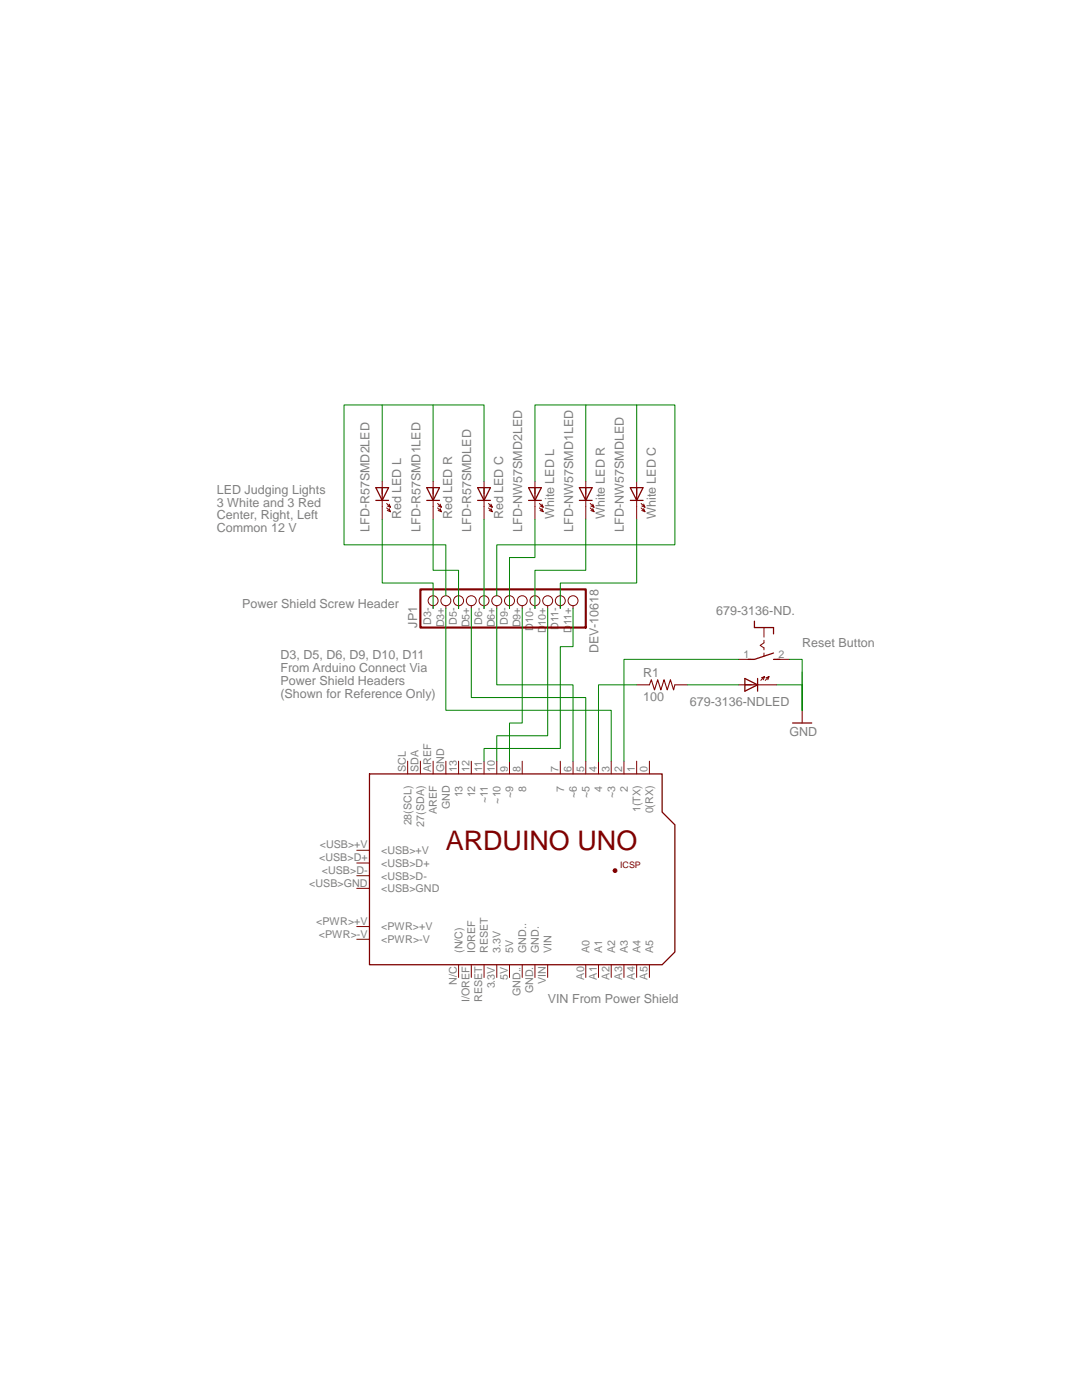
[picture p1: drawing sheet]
<?xml version="1.0" encoding="utf-8"?>
<!DOCTYPE eagle SYSTEM "eagle.dtd">
<eagle version="7.1.0">
<drawing>
<settings>
<setting alwaysvectorfont="no"/>
<setting verticaltext="up"/>
</settings>
<grid distance="0.1" unitdist="inch" unit="inch" style="lines" multiple="1" display="no" altdistance="0.01" altunitdist="inch" altunit="inch"/>
<schematic xreflabel="%F%N/%S.%C%R" xrefpart="/%S.%C%R">
<libraries>
<library name="E14_Arduino_published">
<symbols>
<symbol name="ARDUINO_UNO">
<pin name="28(SCL)" x="-22.86" y="20.32" length="short" rot="R270"/>
<pin name="27(SDA)" x="-20.32" y="20.32" length="short" rot="R270"/>
<pin name="AREF" x="-17.78" y="20.32" length="short" rot="R270"/>
<pin name="GND" x="-15.24" y="20.32" length="short" rot="R270"/>
<pin name="13" x="-12.7" y="20.32" length="short" rot="R270"/>
<pin name="12" x="-10.16" y="20.32" length="short" rot="R270"/>
<pin name="~11" x="-7.62" y="20.32" length="short" rot="R270"/>
<pin name="~10" x="-5.08" y="20.32" length="short" rot="R270"/>
<pin name="~9" x="-2.54" y="20.32" length="short" rot="R270"/>
<pin name="8" x="0" y="20.32" length="short" rot="R270"/>
<pin name="7" x="7.62" y="20.32" length="short" rot="R270"/>
<pin name="~6" x="10.16" y="20.32" length="short" rot="R270"/>
<pin name="~5" x="12.7" y="20.32" length="short" rot="R270"/>
<pin name="4" x="15.24" y="20.32" length="short" rot="R270"/>
<pin name="~3" x="17.78" y="20.32" length="short" rot="R270"/>
<pin name="2" x="20.32" y="20.32" length="short" rot="R270"/>
<pin name="1(TX)" x="22.86" y="20.32" length="short" rot="R270"/>
<pin name="0(RX)" x="25.4" y="20.32" length="short" rot="R270"/>
<pin name="A5" x="25.4" y="-22.86" length="short" rot="R90"/>
<pin name="A4" x="22.86" y="-22.86" length="short" rot="R90"/>
<pin name="A3" x="20.32" y="-22.86" length="short" rot="R90"/>
<pin name="A2" x="17.78" y="-22.86" length="short" rot="R90"/>
<pin name="A1" x="15.24" y="-22.86" length="short" rot="R90"/>
<pin name="A0" x="12.7" y="-22.86" length="short" rot="R90"/>
<pin name="VIN" x="5.08" y="-22.86" length="short" rot="R90"/>
<pin name="GND." x="2.54" y="-22.86" length="short" rot="R90"/>
<pin name="GND.." x="0" y="-22.86" length="short" rot="R90"/>
<pin name="5V" x="-2.54" y="-22.86" length="short" rot="R90"/>
<pin name="3.3V" x="-5.08" y="-22.86" length="short" rot="R90"/>
<pin name="RESET" x="-7.62" y="-22.86" length="short" rot="R90"/>
<pin name="IOREF" x="-10.16" y="-22.86" length="short" rot="R90"/>
<pin name="(N/C)" x="-12.7" y="-22.86" length="short" rot="R90"/>
<pin name="&lt;PWR&gt;-V" x="-33.02" y="-15.24" length="short"/>
<pin name="&lt;PWR&gt;+V" x="-33.02" y="-12.7" length="short"/>
<pin name="&lt;USB&gt;GND" x="-33.02" y="-5.08" length="short"/>
<pin name="&lt;USB&gt;D-" x="-33.02" y="-2.54" length="short"/>
<pin name="&lt;USB&gt;D+" x="-33.02" y="0" length="short"/>
<pin name="&lt;USB&gt;+V" x="-33.02" y="2.54" length="short"/>
<wire x1="-30.48" y1="17.78" x2="27.94" y2="17.78" width="0.254" layer="94"/>
<wire x1="27.94" y1="17.78" x2="27.94" y2="10.16" width="0.254" layer="94"/>
<wire x1="27.94" y1="10.16" x2="30.48" y2="7.62" width="0.254" layer="94"/>
<wire x1="30.48" y1="7.62" x2="30.48" y2="-17.78" width="0.254" layer="94"/>
<wire x1="30.48" y1="-17.78" x2="27.94" y2="-20.32" width="0.254" layer="94"/>
<wire x1="27.94" y1="-20.32" x2="-30.48" y2="-20.32" width="0.254" layer="94"/>
<wire x1="-30.48" y1="-20.32" x2="-30.48" y2="17.78" width="0.254" layer="94"/>
<text x="-15.24" y="2.54" size="3.81" layer="94">ARDUINO UNO</text>
<pin name="+5V" x="22.86" y="-2.54" visible="off" length="point"/>
<pin name="MOSI" x="22.86" y="-5.08" visible="off" length="point"/>
<pin name="GND_" x="22.86" y="-7.62" visible="off" length="point"/>
<pin name="RESET." x="20.32" y="-7.62" visible="off" length="point" rot="R180"/>
<pin name="SCK" x="20.32" y="-5.08" visible="off" length="point" rot="R180"/>
<pin name="MISO" x="20.32" y="-2.54" visible="off" length="point" rot="R180"/>
<text x="19.558" y="-1.016" size="1.27" layer="94">ICSP</text>
<circle x="18.542" y="-1.524" radius="0.254" width="0.254" layer="94"/>
</symbol>
</symbols>
<devicesets>
<deviceset name="ARDUINO_UNO" prefix="PCB">
<gates>
<gate name="G$1" symbol="ARDUINO_UNO" x="0" y="0"/>
</gates>
<devices>
<device name="" package="ARDUINO_UNO">
<connects>
<connect gate="G$1" pin="(N/C)" pad="N/C"/>
<connect gate="G$1" pin="+5V" pad="+5V"/>
<connect gate="G$1" pin="0(RX)" pad="0"/>
<connect gate="G$1" pin="1(TX)" pad="1"/>
<connect gate="G$1" pin="12" pad="12"/>
<connect gate="G$1" pin="13" pad="13"/>
<connect gate="G$1" pin="2" pad="2"/>
<connect gate="G$1" pin="27(SDA)" pad="SDA"/>
<connect gate="G$1" pin="28(SCL)" pad="SCL"/>
<connect gate="G$1" pin="3.3V" pad="3.3V"/>
<connect gate="G$1" pin="4" pad="4"/>
<connect gate="G$1" pin="5V" pad="5V"/>
<connect gate="G$1" pin="7" pad="7"/>
<connect gate="G$1" pin="8" pad="8"/>
<connect gate="G$1" pin="&lt;PWR&gt;+V" pad="&lt;PWR&gt;+V"/>
<connect gate="G$1" pin="&lt;PWR&gt;-V" pad="&lt;PWR&gt;-V"/>
<connect gate="G$1" pin="&lt;USB&gt;+V" pad="&lt;USB&gt;+V"/>
<connect gate="G$1" pin="&lt;USB&gt;D+" pad="&lt;USB&gt;D+"/>
<connect gate="G$1" pin="&lt;USB&gt;D-" pad="&lt;USB&gt;D-"/>
<connect gate="G$1" pin="&lt;USB&gt;GND" pad="&lt;USB&gt;GND"/>
<connect gate="G$1" pin="A0" pad="A0"/>
<connect gate="G$1" pin="A1" pad="A1"/>
<connect gate="G$1" pin="A2" pad="A2"/>
<connect gate="G$1" pin="A3" pad="A3"/>
<connect gate="G$1" pin="A4" pad="A4"/>
<connect gate="G$1" pin="A5" pad="A5"/>
<connect gate="G$1" pin="AREF" pad="AREF"/>
<connect gate="G$1" pin="GND" pad="GND"/>
<connect gate="G$1" pin="GND." pad="GND."/>
<connect gate="G$1" pin="GND.." pad="GND.."/>
<connect gate="G$1" pin="GND_" pad="GND_"/>
<connect gate="G$1" pin="IOREF" pad="I/OREF"/>
<connect gate="G$1" pin="MISO" pad="MISO"/>
<connect gate="G$1" pin="MOSI" pad="MOSI"/>
<connect gate="G$1" pin="RESET" pad="RESET"/>
<connect gate="G$1" pin="RESET." pad="RESET."/>
<connect gate="G$1" pin="SCK" pad="SCK"/>
<connect gate="G$1" pin="VIN" pad="VIN"/>
<connect gate="G$1" pin="~10" pad="10"/>
<connect gate="G$1" pin="~11" pad="11"/>
<connect gate="G$1" pin="~3" pad="3"/>
<connect gate="G$1" pin="~5" pad="5"/>
<connect gate="G$1" pin="~6" pad="6"/>
<connect gate="G$1" pin="~9" pad="9"/>
</connects>
<technologies>
<technology name=""/>
</technologies>
</device>
</devices>
</deviceset>
</devicesets>
</library>
<library name="supply1">
<symbols>
<symbol name="GND">
<wire x1="-1.905" y1="0" x2="1.905" y2="0" width="0.254" layer="94"/>
<text x="-2.54" y="-2.54" size="1.778" layer="96">&gt;VALUE</text>
<pin name="GND" x="0" y="2.54" visible="off" length="short" direction="sup" rot="R270"/>
</symbol>
</symbols>
<devicesets>
<deviceset name="GND" prefix="GND">
<gates>
<gate name="1" symbol="GND" x="0" y="0"/>
</gates>
<devices>
<device name="">
<technologies>
<technology name=""/>
</technologies>
</device>
</devices>
</deviceset>
</devicesets>
</library>
<library name="switch">
<symbols>
<symbol name="LED">
<wire x1="1.27" y1="1.27" x2="0" y2="-1.27" width="0.254" layer="94"/>
<wire x1="0" y1="-1.27" x2="0" y2="-2.54" width="0.1524" layer="94"/>
<wire x1="0" y1="-1.27" x2="-1.27" y2="1.27" width="0.254" layer="94"/>
<wire x1="1.27" y1="-1.27" x2="0" y2="-1.27" width="0.254" layer="94"/>
<wire x1="0" y1="-1.27" x2="-1.27" y2="-1.27" width="0.254" layer="94"/>
<wire x1="0.889" y1="-1.905" x2="1.651" y2="-2.667" width="0.1524" layer="94"/>
<wire x1="1.651" y1="-2.667" x2="1.397" y2="-2.032" width="0.1524" layer="94"/>
<wire x1="1.651" y1="-2.667" x2="1.016" y2="-2.413" width="0.1524" layer="94"/>
<wire x1="0.889" y1="-2.794" x2="1.651" y2="-3.556" width="0.1524" layer="94"/>
<wire x1="1.651" y1="-3.556" x2="1.397" y2="-2.921" width="0.1524" layer="94"/>
<wire x1="1.651" y1="-3.556" x2="1.016" y2="-3.302" width="0.1524" layer="94"/>
<wire x1="1.27" y1="1.27" x2="0" y2="1.27" width="0.254" layer="94"/>
<wire x1="0" y1="1.27" x2="-1.27" y2="1.27" width="0.254" layer="94"/>
<wire x1="0" y1="1.27" x2="0" y2="-1.27" width="0.254" layer="94"/>
<text x="-2.54" y="-5.08" size="1.778" layer="95" rot="R90">&gt;NAME</text>
<text x="3.81" y="-5.08" size="1.778" layer="96" rot="R90">&gt;VALUE</text>
<pin name="K" x="0" y="-5.08" visible="off" length="short" direction="pas" rot="R90"/>
<pin name="A" x="0" y="2.54" visible="off" length="short" direction="pas" rot="R270"/>
</symbol>
<symbol name="DS">
<wire x1="-3.81" y1="1.905" x2="-2.54" y2="1.905" width="0.254" layer="94"/>
<wire x1="-3.81" y1="1.905" x2="-3.81" y2="0" width="0.254" layer="94"/>
<wire x1="-3.81" y1="-1.905" x2="-5.08" y2="-1.905" width="0.254" layer="94"/>
<wire x1="-3.81" y1="0" x2="-1.905" y2="0" width="0.1524" layer="94"/>
<wire x1="-3.81" y1="0" x2="-3.81" y2="-1.905" width="0.254" layer="94"/>
<wire x1="-1.27" y1="0" x2="-0.762" y2="0" width="0.1524" layer="94"/>
<wire x1="0.254" y1="0" x2="0.635" y2="0" width="0.1524" layer="94"/>
<wire x1="2.54" y1="-3.175" x2="2.54" y2="-1.905" width="0.254" layer="94"/>
<wire x1="2.54" y1="-1.905" x2="1.905" y2="0" width="0.254" layer="94"/>
<wire x1="1.905" y1="0" x2="1.27" y2="1.905" width="0.254" layer="94"/>
<wire x1="2.54" y1="1.905" x2="2.54" y2="3.175" width="0.254" layer="94"/>
<wire x1="1.27" y1="0" x2="1.905" y2="0" width="0.1524" layer="94"/>
<wire x1="-0.762" y1="0" x2="-0.254" y2="-0.762" width="0.1524" layer="94"/>
<wire x1="-0.254" y1="-0.762" x2="0.254" y2="0" width="0.1524" layer="94"/>
<text x="-3.81" y="3.175" size="1.778" layer="95" rot="R90">&gt;NAME</text>
<text x="-1.27" y="3.175" size="1.778" layer="96" rot="R90">&gt;VALUE</text>
<pin name="P" x="2.54" y="-5.08" visible="pad" length="short" direction="pas" swaplevel="1" rot="R90"/>
<pin name="S" x="2.54" y="5.08" visible="pad" length="short" direction="pas" swaplevel="1" rot="R270"/>
</symbol>
</symbols>
<devicesets>
<deviceset name="MARQ6425" prefix="S" uservalue="yes">
<gates>
<gate name="LED" symbol="LED" x="12.7" y="0" addlevel="always"/>
<gate name="." symbol="DS" x="0" y="0"/>
</gates>
<devices>
<device name="" package="MARQ6425">
<connects>
<connect gate="." pin="P" pad="1"/>
<connect gate="." pin="S" pad="2"/>
<connect gate="LED" pin="A" pad="A"/>
<connect gate="LED" pin="K" pad="K"/>
</connects>
<technologies>
<technology name=""/>
</technologies>
</device>
</devices>
</deviceset>
</devicesets>
</library>
<library name="adafruit">
<symbols>
<symbol name="PINHD12">
<wire x1="-6.35" y1="-17.78" x2="1.27" y2="-17.78" width="0.4064" layer="94"/>
<wire x1="1.27" y1="-17.78" x2="1.27" y2="15.24" width="0.4064" layer="94"/>
<wire x1="1.27" y1="15.24" x2="-6.35" y2="15.24" width="0.4064" layer="94"/>
<wire x1="-6.35" y1="15.24" x2="-6.35" y2="-17.78" width="0.4064" layer="94"/>
<text x="-6.35" y="15.875" size="1.778" layer="95">&gt;NAME</text>
<text x="-6.35" y="-20.32" size="1.778" layer="96">&gt;VALUE</text>
<pin name="D3-" x="-2.54" y="12.7" visible="pad" length="short" direction="pas" function="dot"/>
<pin name="D3+" x="-2.54" y="10.16" visible="pad" length="short" direction="pas" function="dot"/>
<pin name="D5-" x="-2.54" y="7.62" visible="pad" length="short" direction="pas" function="dot"/>
<pin name="D5+" x="-2.54" y="5.08" visible="pad" length="short" direction="pas" function="dot"/>
<pin name="D6-" x="-2.54" y="2.54" visible="pad" length="short" direction="pas" function="dot"/>
<pin name="D6+" x="-2.54" y="0" visible="pad" length="short" direction="pas" function="dot"/>
<pin name="D9-" x="-2.54" y="-2.54" visible="pad" length="short" direction="pas" function="dot"/>
<pin name="D9+" x="-2.54" y="-5.08" visible="pad" length="short" direction="pas" function="dot"/>
<pin name="D10-" x="-2.54" y="-7.62" visible="pad" length="short" direction="pas" function="dot"/>
<pin name="D10+" x="-2.54" y="-10.16" visible="pad" length="short" direction="pas" function="dot"/>
<pin name="D11-" x="-2.54" y="-12.7" visible="pad" length="short" direction="pas" function="dot"/>
<pin name="D11+" x="-2.54" y="-15.24" visible="pad" length="short" direction="pas" function="dot"/>
</symbol>
</symbols>
<devicesets>
<deviceset name="PINHD-1X12" prefix="JP" uservalue="yes">
<gates>
<gate name="G$1" symbol="PINHD12" x="0" y="0"/>
</gates>
<devices>
<device name="" package="1X12">
<connects>
<connect gate="G$1" pin="D10+" pad="D10+"/>
<connect gate="G$1" pin="D10-" pad="D10-"/>
<connect gate="G$1" pin="D11+" pad="D11+"/>
<connect gate="G$1" pin="D11-" pad="D11-"/>
<connect gate="G$1" pin="D3+" pad="D3+"/>
<connect gate="G$1" pin="D3-" pad="D3-"/>
<connect gate="G$1" pin="D5+" pad="D5+"/>
<connect gate="G$1" pin="D5-" pad="D5-"/>
<connect gate="G$1" pin="D6+" pad="D6+"/>
<connect gate="G$1" pin="D6-" pad="D6-"/>
<connect gate="G$1" pin="D9+" pad="D9+"/>
<connect gate="G$1" pin="D9-" pad="D9-"/>
</connects>
<technologies>
<technology name=""/>
</technologies>
</device>
<device name="-CB" package="1X12-CB">
<connects>
<connect gate="G$1" pin="D10+" pad="10"/>
<connect gate="G$1" pin="D10-" pad="9"/>
<connect gate="G$1" pin="D11+" pad="12"/>
<connect gate="G$1" pin="D11-" pad="11"/>
<connect gate="G$1" pin="D3+" pad="2"/>
<connect gate="G$1" pin="D3-" pad="1"/>
<connect gate="G$1" pin="D5+" pad="4"/>
<connect gate="G$1" pin="D5-" pad="3"/>
<connect gate="G$1" pin="D6+" pad="6"/>
<connect gate="G$1" pin="D6-" pad="5"/>
<connect gate="G$1" pin="D9+" pad="8"/>
<connect gate="G$1" pin="D9-" pad="7"/>
</connects>
<technologies>
<technology name=""/>
</technologies>
</device>
</devices>
</deviceset>
</devicesets>
</library>
<library name="resistor">
<symbols>
<symbol name="R-US">
<wire x1="-2.54" y1="0" x2="-2.159" y2="1.016" width="0.2032" layer="94"/>
<wire x1="-2.159" y1="1.016" x2="-1.524" y2="-1.016" width="0.2032" layer="94"/>
<wire x1="-1.524" y1="-1.016" x2="-0.889" y2="1.016" width="0.2032" layer="94"/>
<wire x1="-0.889" y1="1.016" x2="-0.254" y2="-1.016" width="0.2032" layer="94"/>
<wire x1="-0.254" y1="-1.016" x2="0.381" y2="1.016" width="0.2032" layer="94"/>
<wire x1="0.381" y1="1.016" x2="1.016" y2="-1.016" width="0.2032" layer="94"/>
<wire x1="1.016" y1="-1.016" x2="1.651" y2="1.016" width="0.2032" layer="94"/>
<wire x1="1.651" y1="1.016" x2="2.286" y2="-1.016" width="0.2032" layer="94"/>
<wire x1="2.286" y1="-1.016" x2="2.54" y2="0" width="0.2032" layer="94"/>
<text x="-3.81" y="1.4986" size="1.778" layer="95">&gt;NAME</text>
<text x="-3.81" y="-3.302" size="1.778" layer="96">&gt;VALUE</text>
<pin name="2" x="5.08" y="0" visible="off" length="short" direction="pas" swaplevel="1" rot="R180"/>
<pin name="1" x="-5.08" y="0" visible="off" length="short" direction="pas" swaplevel="1"/>
</symbol>
</symbols>
<devicesets>
<deviceset name="R-US_" prefix="R" uservalue="yes">
<gates>
<gate name="G$1" symbol="R-US" x="0" y="0"/>
</gates>
<devices>
<device name="R0402" package="R0402">
<connects>
<connect gate="G$1" pin="1" pad="1"/>
<connect gate="G$1" pin="2" pad="2"/>
</connects>
<technologies>
<technology name=""/>
</technologies>
</device>
<device name="R0603" package="R0603">
<connects>
<connect gate="G$1" pin="1" pad="1"/>
<connect gate="G$1" pin="2" pad="2"/>
</connects>
<technologies>
<technology name=""/>
</technologies>
</device>
<device name="R0805" package="R0805">
<connects>
<connect gate="G$1" pin="1" pad="1"/>
<connect gate="G$1" pin="2" pad="2"/>
</connects>
<technologies>
<technology name=""/>
</technologies>
</device>
<device name="R0805W" package="R0805W">
<connects>
<connect gate="G$1" pin="1" pad="1"/>
<connect gate="G$1" pin="2" pad="2"/>
</connects>
<technologies>
<technology name=""/>
</technologies>
</device>
<device name="R1005" package="R1005">
<connects>
<connect gate="G$1" pin="1" pad="1"/>
<connect gate="G$1" pin="2" pad="2"/>
</connects>
<technologies>
<technology name=""/>
</technologies>
</device>
<device name="R1206" package="R1206">
<connects>
<connect gate="G$1" pin="1" pad="1"/>
<connect gate="G$1" pin="2" pad="2"/>
</connects>
<technologies>
<technology name=""/>
</technologies>
</device>
<device name="R1206W" package="R1206W">
<connects>
<connect gate="G$1" pin="1" pad="1"/>
<connect gate="G$1" pin="2" pad="2"/>
</connects>
<technologies>
<technology name=""/>
</technologies>
</device>
<device name="R1210" package="R1210">
<connects>
<connect gate="G$1" pin="1" pad="1"/>
<connect gate="G$1" pin="2" pad="2"/>
</connects>
<technologies>
<technology name=""/>
</technologies>
</device>
<device name="R1210W" package="R1210W">
<connects>
<connect gate="G$1" pin="1" pad="1"/>
<connect gate="G$1" pin="2" pad="2"/>
</connects>
<technologies>
<technology name=""/>
</technologies>
</device>
<device name="R2010" package="R2010">
<connects>
<connect gate="G$1" pin="1" pad="1"/>
<connect gate="G$1" pin="2" pad="2"/>
</connects>
<technologies>
<technology name=""/>
</technologies>
</device>
<device name="R2010W" package="R2010W">
<connects>
<connect gate="G$1" pin="1" pad="1"/>
<connect gate="G$1" pin="2" pad="2"/>
</connects>
<technologies>
<technology name=""/>
</technologies>
</device>
<device name="R2012" package="R2012">
<connects>
<connect gate="G$1" pin="1" pad="1"/>
<connect gate="G$1" pin="2" pad="2"/>
</connects>
<technologies>
<technology name=""/>
</technologies>
</device>
<device name="R2012W" package="R2012W">
<connects>
<connect gate="G$1" pin="1" pad="1"/>
<connect gate="G$1" pin="2" pad="2"/>
</connects>
<technologies>
<technology name=""/>
</technologies>
</device>
<device name="R2512" package="R2512">
<connects>
<connect gate="G$1" pin="1" pad="1"/>
<connect gate="G$1" pin="2" pad="2"/>
</connects>
<technologies>
<technology name=""/>
</technologies>
</device>
<device name="R2512W" package="R2512W">
<connects>
<connect gate="G$1" pin="1" pad="1"/>
<connect gate="G$1" pin="2" pad="2"/>
</connects>
<technologies>
<technology name=""/>
</technologies>
</device>
<device name="R3216" package="R3216">
<connects>
<connect gate="G$1" pin="1" pad="1"/>
<connect gate="G$1" pin="2" pad="2"/>
</connects>
<technologies>
<technology name=""/>
</technologies>
</device>
<device name="R3216W" package="R3216W">
<connects>
<connect gate="G$1" pin="1" pad="1"/>
<connect gate="G$1" pin="2" pad="2"/>
</connects>
<technologies>
<technology name=""/>
</technologies>
</device>
<device name="R3225" package="R3225">
<connects>
<connect gate="G$1" pin="1" pad="1"/>
<connect gate="G$1" pin="2" pad="2"/>
</connects>
<technologies>
<technology name=""/>
</technologies>
</device>
<device name="R3225W" package="R3225W">
<connects>
<connect gate="G$1" pin="1" pad="1"/>
<connect gate="G$1" pin="2" pad="2"/>
</connects>
<technologies>
<technology name=""/>
</technologies>
</device>
<device name="R5025" package="R5025">
<connects>
<connect gate="G$1" pin="1" pad="1"/>
<connect gate="G$1" pin="2" pad="2"/>
</connects>
<technologies>
<technology name=""/>
</technologies>
</device>
<device name="R5025W" package="R5025W">
<connects>
<connect gate="G$1" pin="1" pad="1"/>
<connect gate="G$1" pin="2" pad="2"/>
</connects>
<technologies>
<technology name=""/>
</technologies>
</device>
<device name="R6332" package="R6332">
<connects>
<connect gate="G$1" pin="1" pad="1"/>
<connect gate="G$1" pin="2" pad="2"/>
</connects>
<technologies>
<technology name=""/>
</technologies>
</device>
<device name="R6332W" package="R6332W">
<connects>
<connect gate="G$1" pin="1" pad="1"/>
<connect gate="G$1" pin="2" pad="2"/>
</connects>
<technologies>
<technology name=""/>
</technologies>
</device>
<device name="M0805" package="M0805">
<connects>
<connect gate="G$1" pin="1" pad="1"/>
<connect gate="G$1" pin="2" pad="2"/>
</connects>
<technologies>
<technology name=""/>
</technologies>
</device>
<device name="M1206" package="M1206">
<connects>
<connect gate="G$1" pin="1" pad="1"/>
<connect gate="G$1" pin="2" pad="2"/>
</connects>
<technologies>
<technology name=""/>
</technologies>
</device>
<device name="M1406" package="M1406">
<connects>
<connect gate="G$1" pin="1" pad="1"/>
<connect gate="G$1" pin="2" pad="2"/>
</connects>
<technologies>
<technology name=""/>
</technologies>
</device>
<device name="M2012" package="M2012">
<connects>
<connect gate="G$1" pin="1" pad="1"/>
<connect gate="G$1" pin="2" pad="2"/>
</connects>
<technologies>
<technology name=""/>
</technologies>
</device>
<device name="M2309" package="M2309">
<connects>
<connect gate="G$1" pin="1" pad="1"/>
<connect gate="G$1" pin="2" pad="2"/>
</connects>
<technologies>
<technology name=""/>
</technologies>
</device>
<device name="M3216" package="M3216">
<connects>
<connect gate="G$1" pin="1" pad="1"/>
<connect gate="G$1" pin="2" pad="2"/>
</connects>
<technologies>
<technology name=""/>
</technologies>
</device>
<device name="M3516" package="M3516">
<connects>
<connect gate="G$1" pin="1" pad="1"/>
<connect gate="G$1" pin="2" pad="2"/>
</connects>
<technologies>
<technology name=""/>
</technologies>
</device>
<device name="M5923" package="M5923">
<connects>
<connect gate="G$1" pin="1" pad="1"/>
<connect gate="G$1" pin="2" pad="2"/>
</connects>
<technologies>
<technology name=""/>
</technologies>
</device>
<device name="0204/5" package="0204/5">
<connects>
<connect gate="G$1" pin="1" pad="1"/>
<connect gate="G$1" pin="2" pad="2"/>
</connects>
<technologies>
<technology name=""/>
</technologies>
</device>
<device name="0204/7" package="0204/7">
<connects>
<connect gate="G$1" pin="1" pad="1"/>
<connect gate="G$1" pin="2" pad="2"/>
</connects>
<technologies>
<technology name=""/>
</technologies>
</device>
<device name="0207/10" package="0207/10">
<connects>
<connect gate="G$1" pin="1" pad="1"/>
<connect gate="G$1" pin="2" pad="2"/>
</connects>
<technologies>
<technology name=""/>
</technologies>
</device>
<device name="0207/12" package="0207/12">
<connects>
<connect gate="G$1" pin="1" pad="1"/>
<connect gate="G$1" pin="2" pad="2"/>
</connects>
<technologies>
<technology name=""/>
</technologies>
</device>
<device name="0207/15" package="0207/15">
<connects>
<connect gate="G$1" pin="1" pad="1"/>
<connect gate="G$1" pin="2" pad="2"/>
</connects>
<technologies>
<technology name=""/>
</technologies>
</device>
<device name="0207/2V" package="0207/2V">
<connects>
<connect gate="G$1" pin="1" pad="1"/>
<connect gate="G$1" pin="2" pad="2"/>
</connects>
<technologies>
<technology name=""/>
</technologies>
</device>
<device name="0207/5V" package="0207/5V">
<connects>
<connect gate="G$1" pin="1" pad="1"/>
<connect gate="G$1" pin="2" pad="2"/>
</connects>
<technologies>
<technology name=""/>
</technologies>
</device>
<device name="0207/7" package="0207/7">
<connects>
<connect gate="G$1" pin="1" pad="1"/>
<connect gate="G$1" pin="2" pad="2"/>
</connects>
<technologies>
<technology name=""/>
</technologies>
</device>
<device name="0309/10" package="0309/10">
<connects>
<connect gate="G$1" pin="1" pad="1"/>
<connect gate="G$1" pin="2" pad="2"/>
</connects>
<technologies>
<technology name=""/>
</technologies>
</device>
<device name="0309/12" package="0309/12">
<connects>
<connect gate="G$1" pin="1" pad="1"/>
<connect gate="G$1" pin="2" pad="2"/>
</connects>
<technologies>
<technology name=""/>
</technologies>
</device>
<device name="0411/12" package="0411/12">
<connects>
<connect gate="G$1" pin="1" pad="1"/>
<connect gate="G$1" pin="2" pad="2"/>
</connects>
<technologies>
<technology name=""/>
</technologies>
</device>
<device name="0411/15" package="0411/15">
<connects>
<connect gate="G$1" pin="1" pad="1"/>
<connect gate="G$1" pin="2" pad="2"/>
</connects>
<technologies>
<technology name=""/>
</technologies>
</device>
<device name="0411/3V" package="0411V">
<connects>
<connect gate="G$1" pin="1" pad="1"/>
<connect gate="G$1" pin="2" pad="2"/>
</connects>
<technologies>
<technology name=""/>
</technologies>
</device>
<device name="0414/15" package="0414/15">
<connects>
<connect gate="G$1" pin="1" pad="1"/>
<connect gate="G$1" pin="2" pad="2"/>
</connects>
<technologies>
<technology name=""/>
</technologies>
</device>
<device name="0414/5V" package="0414V">
<connects>
<connect gate="G$1" pin="1" pad="1"/>
<connect gate="G$1" pin="2" pad="2"/>
</connects>
<technologies>
<technology name=""/>
</technologies>
</device>
<device name="0617/17" package="0617/17">
<connects>
<connect gate="G$1" pin="1" pad="1"/>
<connect gate="G$1" pin="2" pad="2"/>
</connects>
<technologies>
<technology name=""/>
</technologies>
</device>
<device name="0617/22" package="0617/22">
<connects>
<connect gate="G$1" pin="1" pad="1"/>
<connect gate="G$1" pin="2" pad="2"/>
</connects>
<technologies>
<technology name=""/>
</technologies>
</device>
<device name="0617/5V" package="0617V">
<connects>
<connect gate="G$1" pin="1" pad="1"/>
<connect gate="G$1" pin="2" pad="2"/>
</connects>
<technologies>
<technology name=""/>
</technologies>
</device>
<device name="0922/22" package="0922/22">
<connects>
<connect gate="G$1" pin="1" pad="1"/>
<connect gate="G$1" pin="2" pad="2"/>
</connects>
<technologies>
<technology name=""/>
</technologies>
</device>
<device name="0613/5V" package="P0613V">
<connects>
<connect gate="G$1" pin="1" pad="1"/>
<connect gate="G$1" pin="2" pad="2"/>
</connects>
<technologies>
<technology name=""/>
</technologies>
</device>
<device name="0613/15" package="P0613/15">
<connects>
<connect gate="G$1" pin="1" pad="1"/>
<connect gate="G$1" pin="2" pad="2"/>
</connects>
<technologies>
<technology name=""/>
</technologies>
</device>
<device name="0817/22" package="P0817/22">
<connects>
<connect gate="G$1" pin="1" pad="1"/>
<connect gate="G$1" pin="2" pad="2"/>
</connects>
<technologies>
<technology name=""/>
</technologies>
</device>
<device name="0817/7V" package="P0817V">
<connects>
<connect gate="G$1" pin="1" pad="1"/>
<connect gate="G$1" pin="2" pad="2"/>
</connects>
<technologies>
<technology name=""/>
</technologies>
</device>
<device name="V234/12" package="V234/12">
<connects>
<connect gate="G$1" pin="1" pad="1"/>
<connect gate="G$1" pin="2" pad="2"/>
</connects>
<technologies>
<technology name=""/>
</technologies>
</device>
<device name="V235/17" package="V235/17">
<connects>
<connect gate="G$1" pin="1" pad="1"/>
<connect gate="G$1" pin="2" pad="2"/>
</connects>
<technologies>
<technology name=""/>
</technologies>
</device>
<device name="V526-0" package="V526-0">
<connects>
<connect gate="G$1" pin="1" pad="1"/>
<connect gate="G$1" pin="2" pad="2"/>
</connects>
<technologies>
<technology name=""/>
</technologies>
</device>
<device name="MELF0102AX" package="MINI_MELF-0102AX">
<connects>
<connect gate="G$1" pin="1" pad="1"/>
<connect gate="G$1" pin="2" pad="2"/>
</connects>
<technologies>
<technology name=""/>
</technologies>
</device>
<device name="0922V" package="0922V">
<connects>
<connect gate="G$1" pin="1" pad="1"/>
<connect gate="G$1" pin="2" pad="2"/>
</connects>
<technologies>
<technology name=""/>
</technologies>
</device>
<device name="MELF0102R" package="MINI_MELF-0102R">
<connects>
<connect gate="G$1" pin="1" pad="1"/>
<connect gate="G$1" pin="2" pad="2"/>
</connects>
<technologies>
<technology name=""/>
</technologies>
</device>
<device name="MELF0102W" package="MINI_MELF-0102W">
<connects>
<connect gate="G$1" pin="1" pad="1"/>
<connect gate="G$1" pin="2" pad="2"/>
</connects>
<technologies>
<technology name=""/>
</technologies>
</device>
<device name="MELF0204R" package="MINI_MELF-0204R">
<connects>
<connect gate="G$1" pin="1" pad="1"/>
<connect gate="G$1" pin="2" pad="2"/>
</connects>
<technologies>
<technology name=""/>
</technologies>
</device>
<device name="MELF0204W" package="MINI_MELF-0204W">
<connects>
<connect gate="G$1" pin="1" pad="1"/>
<connect gate="G$1" pin="2" pad="2"/>
</connects>
<technologies>
<technology name=""/>
</technologies>
</device>
<device name="MELF0207R" package="MINI_MELF-0207R">
<connects>
<connect gate="G$1" pin="1" pad="1"/>
<connect gate="G$1" pin="2" pad="2"/>
</connects>
<technologies>
<technology name=""/>
</technologies>
</device>
<device name="MELF0207W" package="MINI_MELF-0207W">
<connects>
<connect gate="G$1" pin="1" pad="1"/>
<connect gate="G$1" pin="2" pad="2"/>
</connects>
<technologies>
<technology name=""/>
</technologies>
</device>
<device name="RDH/15" package="RDH/15">
<connects>
<connect gate="G$1" pin="1" pad="1"/>
<connect gate="G$1" pin="2" pad="2"/>
</connects>
<technologies>
<technology name=""/>
</technologies>
</device>
<device name="0204/2V" package="0204V">
<connects>
<connect gate="G$1" pin="1" pad="1"/>
<connect gate="G$1" pin="2" pad="2"/>
</connects>
<technologies>
<technology name=""/>
</technologies>
</device>
<device name="0309/V" package="0309V">
<connects>
<connect gate="G$1" pin="1" pad="1"/>
<connect gate="G$1" pin="2" pad="2"/>
</connects>
<technologies>
<technology name=""/>
</technologies>
</device>
</devices>
</deviceset>
</devicesets>
</library>
</libraries>
<attributes>
</attributes>
<variantdefs>
</variantdefs>
<classes>
<class number="0" name="default" width="0" drill="0">
</class>
</classes>
<parts>
<part name="PCB1" library="E14_Arduino_published" deviceset="ARDUINO_UNO" device=""/>
<part name="GND1" library="supply1" deviceset="GND" device=""/>
<part name="679-3136-ND" library="switch" deviceset="MARQ6425" device=""/>
<part name="JP1" library="adafruit" deviceset="PINHD-1X12" device="" value="DEV-10618"/>
<part name="LFD-NW57SMD" library="switch" deviceset="MARQ6425" device="" value="White LED C"/>
<part name="LFD-NW57SMD1" library="switch" deviceset="MARQ6425" device="" value="White LED R"/>
<part name="LFD-NW57SMD2" library="switch" deviceset="MARQ6425" device="" value="White LED L"/>
<part name="LFD-R57SMD" library="switch" deviceset="MARQ6425" device="" value="Red LED C"/>
<part name="LFD-R57SMD1" library="switch" deviceset="MARQ6425" device="" value="Red LED R"/>
<part name="LFD-R57SMD2" library="switch" deviceset="MARQ6425" device="" value="Red LED L"/>
<part name="R1" library="resistor" deviceset="R-US_" device="0204/2V" value="100"/>
</parts>
<sheets>
<sheet>
<plain>
<text x="55.88" y="76.2" size="1.778" layer="97">Power Shield Headers</text>
<text x="55.88" y="73.66" size="1.778" layer="97">(Shown for Reference Only)</text>
<text x="43.18" y="114.3" size="1.778" layer="97">LED Judging Lights</text>
<text x="43.18" y="109.22" size="1.778" layer="97">Center, Right, Left</text>
<text x="43.18" y="111.76" size="1.778" layer="97">3 White and 3 Red</text>
<text x="160.02" y="83.82" size="1.778" layer="97">Reset Button</text>
<text x="43.18" y="106.68" size="1.778" layer="97">Common 12 V</text>
<text x="109.22" y="12.7" size="1.778" layer="97">VIN From Power Shield</text>
<text x="55.88" y="81.28" size="1.778" layer="97">D3, D5, D6, D9, D10, D11</text>
<text x="55.88" y="78.74" size="1.778" layer="97">From Arduino Connect Via</text>
<text x="48.26" y="91.44" size="1.778" layer="97">Power Shield Screw Header</text>
</plain>
<instances>
<instance part="PCB1" gate="G$1" x="104.14" y="40.64"/>
<instance part="GND1" gate="1" x="160.02" y="68.58"/>
<instance part="679-3136-ND" gate="LED" x="149.86" y="76.2" smashed="yes" rot="R90">
<attribute name="NAME" x="157.48" y="73.66" size="1.778" layer="95" rot="R180"/>
<attribute name="VALUE" x="154.94" y="80.01" size="1.778" layer="96" rot="R180"/>
</instance>
<instance part="679-3136-ND" gate="." x="152.4" y="83.82" smashed="yes" rot="R270">
<attribute name="NAME" x="142.875" y="90.17" size="1.778" layer="95"/>
<attribute name="VALUE" x="155.575" y="85.09" size="1.778" layer="96"/>
</instance>
<instance part="JP1" gate="G$1" x="99.06" y="93.98" smashed="yes" rot="R90">
<attribute name="NAME" x="83.185" y="87.63" size="1.778" layer="95" rot="R90"/>
<attribute name="VALUE" x="119.38" y="82.55" size="1.778" layer="96" rot="R90"/>
</instance>
<instance part="LFD-NW57SMD" gate="LED" x="127" y="114.3" smashed="yes">
<attribute name="NAME" x="124.46" y="106.68" size="1.778" layer="95" rot="R90"/>
<attribute name="VALUE" x="130.81" y="109.22" size="1.778" layer="96" rot="R90"/>
</instance>
<instance part="LFD-NW57SMD1" gate="LED" x="116.84" y="114.3" smashed="yes">
<attribute name="NAME" x="114.3" y="106.68" size="1.778" layer="95" rot="R90"/>
<attribute name="VALUE" x="120.65" y="109.22" size="1.778" layer="96" rot="R90"/>
</instance>
<instance part="LFD-NW57SMD2" gate="LED" x="106.68" y="114.3" smashed="yes">
<attribute name="NAME" x="104.14" y="106.68" size="1.778" layer="95" rot="R90"/>
<attribute name="VALUE" x="110.49" y="109.22" size="1.778" layer="96" rot="R90"/>
</instance>
<instance part="LFD-R57SMD" gate="LED" x="96.52" y="114.3" smashed="yes">
<attribute name="NAME" x="93.98" y="106.68" size="1.778" layer="95" rot="R90"/>
<attribute name="VALUE" x="100.33" y="109.22" size="1.778" layer="96" rot="R90"/>
</instance>
<instance part="LFD-R57SMD1" gate="LED" x="86.36" y="114.3" smashed="yes">
<attribute name="NAME" x="83.82" y="106.68" size="1.778" layer="95" rot="R90"/>
<attribute name="VALUE" x="90.17" y="109.22" size="1.778" layer="96" rot="R90"/>
</instance>
<instance part="LFD-R57SMD2" gate="LED" x="76.2" y="114.3" smashed="yes">
<attribute name="NAME" x="73.66" y="106.68" size="1.778" layer="95" rot="R90"/>
<attribute name="VALUE" x="80.01" y="109.22" size="1.778" layer="96" rot="R90"/>
</instance>
<instance part="R1" gate="G$1" x="132.08" y="76.2"/>
</instances>
<busses>
</busses>
<nets>
<net name="N$1" class="0">
<segment>
<pinref part="PCB1" gate="G$1" pin="2"/>
<wire x1="124.46" y1="60.96" x2="124.46" y2="81.28" width="0.1524" layer="91"/>
<wire x1="124.46" y1="81.28" x2="147.32" y2="81.28" width="0.1524" layer="91"/>
<pinref part="679-3136-ND" gate="." pin="P"/>
</segment>
</net>
<net name="N$2" class="0">
<segment>
<pinref part="PCB1" gate="G$1" pin="4"/>
<wire x1="119.38" y1="60.96" x2="119.38" y2="76.2" width="0.1524" layer="91"/>
<pinref part="R1" gate="G$1" pin="1"/>
<wire x1="119.38" y1="76.2" x2="127" y2="76.2" width="0.1524" layer="91"/>
</segment>
</net>
<net name="GND" class="0">
<segment>
<pinref part="GND1" gate="1" pin="GND"/>
<wire x1="160.02" y1="78.74" x2="160.02" y2="71.12" width="0.1524" layer="91"/>
<pinref part="679-3136-ND" gate="LED" pin="K"/>
<wire x1="154.94" y1="76.2" x2="160.02" y2="76.2" width="0.1524" layer="91"/>
<wire x1="160.02" y1="76.2" x2="160.02" y2="71.12" width="0.1524" layer="91"/>
<pinref part="679-3136-ND" gate="." pin="S"/>
<wire x1="157.48" y1="81.28" x2="160.02" y2="81.28" width="0.1524" layer="91"/>
<wire x1="160.02" y1="81.28" x2="160.02" y2="71.12" width="0.1524" layer="91"/>
</segment>
</net>
<net name="N$9" class="0">
<segment>
<pinref part="R1" gate="G$1" pin="2"/>
<pinref part="679-3136-ND" gate="LED" pin="A"/>
<wire x1="137.16" y1="76.2" x2="147.32" y2="76.2" width="0.1524" layer="91"/>
</segment>
</net>
<net name="N$4" class="0">
<segment>
<pinref part="PCB1" gate="G$1" pin="~10"/>
<wire x1="99.06" y1="60.96" x2="99.06" y2="66.04" width="0.1524" layer="91"/>
<pinref part="JP1" gate="G$1" pin="D10+"/>
<wire x1="99.06" y1="66.04" x2="109.22" y2="66.04" width="0.1524" layer="91"/>
<wire x1="109.22" y1="66.04" x2="109.22" y2="91.44" width="0.1524" layer="91"/>
</segment>
</net>
<net name="N$5" class="0">
<segment>
<pinref part="PCB1" gate="G$1" pin="~9"/>
<wire x1="101.6" y1="60.96" x2="101.6" y2="68.58" width="0.1524" layer="91"/>
<pinref part="JP1" gate="G$1" pin="D9+"/>
<wire x1="101.6" y1="68.58" x2="104.14" y2="68.58" width="0.1524" layer="91"/>
<wire x1="104.14" y1="68.58" x2="104.14" y2="91.44" width="0.1524" layer="91"/>
</segment>
</net>
<net name="N$6" class="0">
<segment>
<pinref part="PCB1" gate="G$1" pin="~3"/>
<wire x1="121.92" y1="60.96" x2="121.92" y2="71.12" width="0.1524" layer="91"/>
<pinref part="JP1" gate="G$1" pin="D3+"/>
<wire x1="121.92" y1="71.12" x2="88.9" y2="71.12" width="0.1524" layer="91"/>
<wire x1="88.9" y1="71.12" x2="88.9" y2="91.44" width="0.1524" layer="91"/>
</segment>
</net>
<net name="N$7" class="0">
<segment>
<pinref part="PCB1" gate="G$1" pin="~5"/>
<wire x1="116.84" y1="60.96" x2="116.84" y2="73.66" width="0.1524" layer="91"/>
<pinref part="JP1" gate="G$1" pin="D5+"/>
<wire x1="116.84" y1="73.66" x2="93.98" y2="73.66" width="0.1524" layer="91"/>
<wire x1="93.98" y1="73.66" x2="93.98" y2="91.44" width="0.1524" layer="91"/>
</segment>
</net>
<net name="N$8" class="0">
<segment>
<pinref part="PCB1" gate="G$1" pin="~6"/>
<wire x1="114.3" y1="60.96" x2="114.3" y2="76.2" width="0.1524" layer="91"/>
<pinref part="JP1" gate="G$1" pin="D6+"/>
<wire x1="114.3" y1="76.2" x2="99.06" y2="76.2" width="0.1524" layer="91"/>
<wire x1="99.06" y1="76.2" x2="99.06" y2="91.44" width="0.1524" layer="91"/>
</segment>
</net>
<net name="N$3" class="0">
<segment>
<pinref part="PCB1" gate="G$1" pin="~11"/>
<wire x1="96.52" y1="60.96" x2="96.52" y2="63.5" width="0.1524" layer="91"/>
<wire x1="96.52" y1="63.5" x2="111.76" y2="63.5" width="0.1524" layer="91"/>
<wire x1="111.76" y1="63.5" x2="111.76" y2="83.82" width="0.1524" layer="91"/>
<pinref part="JP1" gate="G$1" pin="D11+"/>
<wire x1="111.76" y1="83.82" x2="114.3" y2="83.82" width="0.1524" layer="91"/>
<wire x1="114.3" y1="83.82" x2="114.3" y2="91.44" width="0.1524" layer="91"/>
</segment>
</net>
<net name="N$10" class="0">
<segment>
<pinref part="LFD-R57SMD2" gate="LED" pin="K"/>
<wire x1="76.2" y1="109.22" x2="76.2" y2="96.52" width="0.1524" layer="91"/>
<pinref part="JP1" gate="G$1" pin="D3-"/>
<wire x1="76.2" y1="96.52" x2="86.36" y2="96.52" width="0.1524" layer="91"/>
<wire x1="86.36" y1="96.52" x2="86.36" y2="91.44" width="0.1524" layer="91"/>
</segment>
</net>
<net name="N$11" class="0">
<segment>
<pinref part="LFD-R57SMD1" gate="LED" pin="K"/>
<wire x1="86.36" y1="109.22" x2="86.36" y2="99.06" width="0.1524" layer="91"/>
<pinref part="JP1" gate="G$1" pin="D5-"/>
<wire x1="86.36" y1="99.06" x2="91.44" y2="99.06" width="0.1524" layer="91"/>
<wire x1="91.44" y1="99.06" x2="91.44" y2="91.44" width="0.1524" layer="91"/>
</segment>
</net>
<net name="N$12" class="0">
<segment>
<pinref part="LFD-R57SMD" gate="LED" pin="K"/>
<pinref part="JP1" gate="G$1" pin="D6-"/>
<wire x1="96.52" y1="109.22" x2="96.52" y2="91.44" width="0.1524" layer="91"/>
</segment>
</net>
<net name="N$13" class="0">
<segment>
<pinref part="LFD-NW57SMD" gate="LED" pin="K"/>
<wire x1="127" y1="109.22" x2="127" y2="96.52" width="0.1524" layer="91"/>
<pinref part="JP1" gate="G$1" pin="D11-"/>
<wire x1="127" y1="96.52" x2="111.76" y2="96.52" width="0.1524" layer="91"/>
<wire x1="111.76" y1="96.52" x2="111.76" y2="91.44" width="0.1524" layer="91"/>
</segment>
</net>
<net name="N$14" class="0">
<segment>
<pinref part="LFD-NW57SMD1" gate="LED" pin="K"/>
<wire x1="116.84" y1="109.22" x2="116.84" y2="99.06" width="0.1524" layer="91"/>
<pinref part="JP1" gate="G$1" pin="D10-"/>
<wire x1="116.84" y1="99.06" x2="106.68" y2="99.06" width="0.1524" layer="91"/>
<wire x1="106.68" y1="99.06" x2="106.68" y2="91.44" width="0.1524" layer="91"/>
</segment>
</net>
<net name="N$15" class="0">
<segment>
<pinref part="LFD-NW57SMD2" gate="LED" pin="K"/>
<wire x1="106.68" y1="109.22" x2="106.68" y2="101.6" width="0.1524" layer="91"/>
<pinref part="JP1" gate="G$1" pin="D9-"/>
<wire x1="106.68" y1="101.6" x2="101.6" y2="101.6" width="0.1524" layer="91"/>
<wire x1="101.6" y1="101.6" x2="101.6" y2="91.44" width="0.1524" layer="91"/>
</segment>
</net>
<net name="N$16" class="0">
<segment>
<wire x1="88.9" y1="93.98" x2="88.9" y2="104.14" width="0.1524" layer="91"/>
<wire x1="88.9" y1="104.14" x2="68.58" y2="104.14" width="0.1524" layer="91"/>
<wire x1="68.58" y1="104.14" x2="68.58" y2="132.08" width="0.1524" layer="91"/>
<pinref part="LFD-R57SMD2" gate="LED" pin="A"/>
<wire x1="68.58" y1="132.08" x2="76.2" y2="132.08" width="0.1524" layer="91"/>
<wire x1="76.2" y1="132.08" x2="76.2" y2="116.84" width="0.1524" layer="91"/>
<pinref part="LFD-R57SMD1" gate="LED" pin="A"/>
<wire x1="76.2" y1="132.08" x2="86.36" y2="132.08" width="0.1524" layer="91"/>
<wire x1="86.36" y1="132.08" x2="86.36" y2="116.84" width="0.1524" layer="91"/>
<pinref part="LFD-R57SMD" gate="LED" pin="A"/>
<wire x1="86.36" y1="132.08" x2="96.52" y2="132.08" width="0.1524" layer="91"/>
<wire x1="96.52" y1="132.08" x2="96.52" y2="116.84" width="0.1524" layer="91"/>
</segment>
</net>
<net name="N$17" class="0">
<segment>
<wire x1="99.06" y1="93.98" x2="99.06" y2="104.14" width="0.1524" layer="91"/>
<wire x1="99.06" y1="104.14" x2="134.62" y2="104.14" width="0.1524" layer="91"/>
<wire x1="134.62" y1="104.14" x2="134.62" y2="132.08" width="0.1524" layer="91"/>
<pinref part="LFD-NW57SMD" gate="LED" pin="A"/>
<wire x1="134.62" y1="132.08" x2="127" y2="132.08" width="0.1524" layer="91"/>
<wire x1="127" y1="132.08" x2="127" y2="116.84" width="0.1524" layer="91"/>
<pinref part="LFD-NW57SMD1" gate="LED" pin="A"/>
<wire x1="127" y1="132.08" x2="116.84" y2="132.08" width="0.1524" layer="91"/>
<wire x1="116.84" y1="132.08" x2="116.84" y2="116.84" width="0.1524" layer="91"/>
<pinref part="LFD-NW57SMD2" gate="LED" pin="A"/>
<wire x1="116.84" y1="132.08" x2="106.68" y2="132.08" width="0.1524" layer="91"/>
<wire x1="106.68" y1="132.08" x2="106.68" y2="116.84" width="0.1524" layer="91"/>
</segment>
</net>
</nets>
</sheet>
</sheets>
</schematic>
</drawing>
</eagle>
